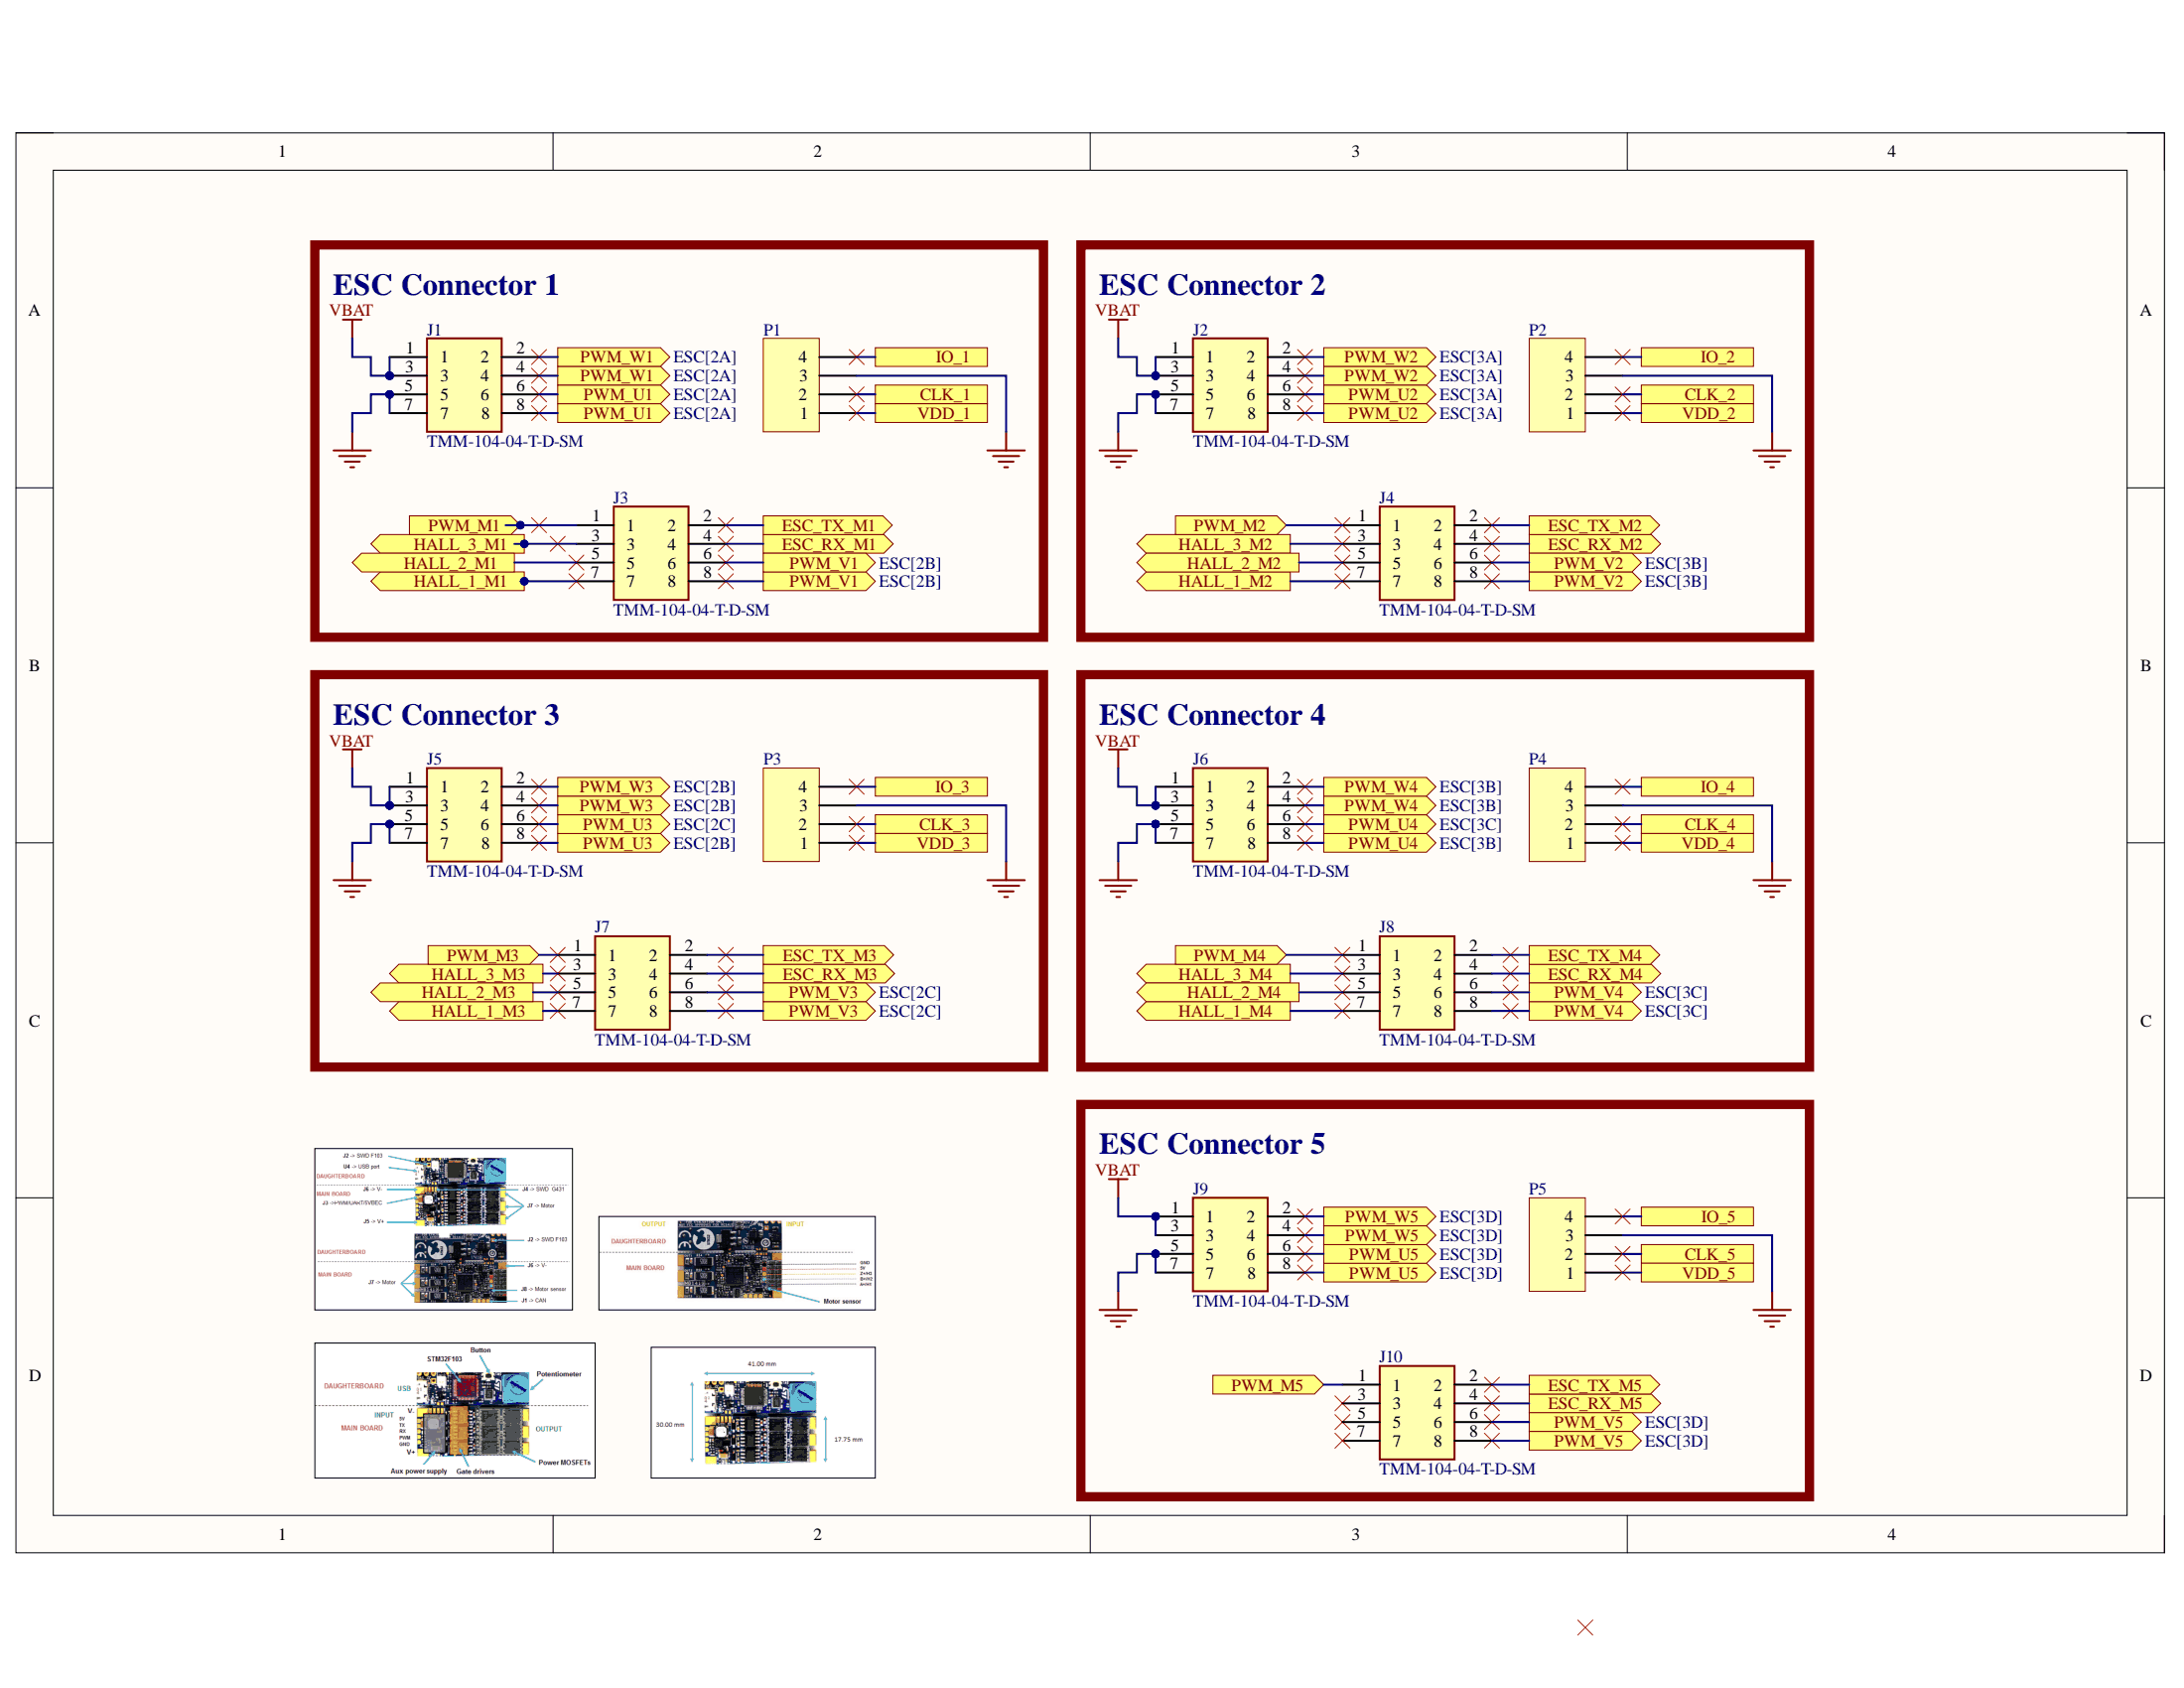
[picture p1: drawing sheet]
# Altium project SSL_ESC_2024.PrjPcb
1 sheet, 15 parts. Net scope: flat (ports and power ports of the same name join across sheets).
Board file: ESC.PcbDoc

## Sheet ESC.SchDoc
size A4; SheetNumber: 1; SheetTotal: 1

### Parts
J1  TMM-104-04-T-D-SM  [TMM-104-YY-XX-D-SM]
J2  TMM-104-04-T-D-SM  [TMM-104-YY-XX-D-SM]
J3  TMM-104-04-T-D-SM  [TMM-104-YY-XX-D-SM]
J4  TMM-104-04-T-D-SM  [TMM-104-YY-XX-D-SM]
J5  TMM-104-04-T-D-SM  [TMM-104-YY-XX-D-SM]
J6  TMM-104-04-T-D-SM  [TMM-104-YY-XX-D-SM]
J7  TMM-104-04-T-D-SM  [TMM-104-YY-XX-D-SM]
J8  TMM-104-04-T-D-SM  [TMM-104-YY-XX-D-SM]
J9  TMM-104-04-T-D-SM  [TMM-104-YY-XX-D-SM]
J10  TMM-104-04-T-D-SM  [TMM-104-YY-XX-D-SM]
P1  Header 3  [My_1X04]  (value not drawn)
P2  Header 3  [My_1X04]  (value not drawn)
P3  Header 3  [My_1X04]  (value not drawn)
P4  Header 3  [My_1X04]  (value not drawn)
P5  Header 3  [My_1X04]  (value not drawn)

### Blocks framed on the sheet
ESC Connector 1: J1 J3 P1
ESC Connector 2: J2 J4 P2
ESC Connector 3: J5 J7 P3
ESC Connector 4: J6 J8 P4
ESC Connector 5: J9 J10 P5

### Ports
CLK_1, CLK_2, CLK_3, CLK_4, CLK_5, ESC_RX_M1 (out), ESC_RX_M2 (out), ESC_RX_M3 (out), ESC_RX_M4 (out), ESC_RX_M5 (out), ESC_TX_M1 (out), ESC_TX_M2 (out), ESC_TX_M3 (out), ESC_TX_M4 (out), ESC_TX_M5 (out), HALL_1_M1 (out), HALL_1_M2 (out), HALL_1_M3 (out), HALL_1_M4 (out), HALL_2_M1 (out), HALL_2_M2 (out), HALL_2_M3 (out), HALL_2_M4 (out), HALL_3_M1 (out), HALL_3_M2 (out), HALL_3_M3 (out), HALL_3_M4 (out), IO_1, IO_2, IO_3, IO_4, IO_5, PWM_M1 (in), PWM_M2 (in), PWM_M3 (in), PWM_M4 (in), PWM_M5 (in), PWM_U1 (out, see ESC[2A]), PWM_U2 (out, see ESC[3A]), PWM_U3 (out, see ESC[2B]), PWM_U3 (out, see ESC[2C]), PWM_U4 (out, see ESC[3B]), PWM_U4 (out, see ESC[3C]), PWM_U5 (out, see ESC[3D]), PWM_V1 (out, see ESC[2B]), PWM_V2 (out, see ESC[3B]), PWM_V3 (out, see ESC[2C]), PWM_V4 (out, see ESC[3C]), PWM_V5 (out, see ESC[3D]), PWM_W1 (out, see ESC[2A]), PWM_W2 (out, see ESC[3A]), PWM_W3 (out, see ESC[2B]), PWM_W4 (out, see ESC[3B]), PWM_W5 (out, see ESC[3D]), VDD_1, VDD_2, VDD_3, VDD_4, VDD_5

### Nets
GND: J1.5 J1.7 J2.5 J2.7 J5.5 J5.7 J6.5 J6.7 J9.5 J9.7 P1.3 P2.3 P3.3 P4.3 P5.3
VBAT: J1.1 J1.3 J2.1 J2.3 J5.1 J5.3 J6.1 J6.3 J9.1 J9.3
NetJ1_2: J1.2 J1.4 ; port PWM_W1
NetJ1_6: J1.6 J1.8 ; port PWM_U1
NetJ2_2: J2.2 J2.4 ; port PWM_W2
NetJ2_6: J2.6 J2.8 ; port PWM_U2
NetJ3_1: J3.1 ; port PWM_M1
NetJ3_2: J3.2 ; port ESC_TX_M1
NetJ3_3: J3.3 ; port HALL_3_M1
NetJ3_4: J3.4 ; port ESC_RX_M1
NetJ3_5: J3.5 ; port HALL_2_M1
NetJ3_6: J3.6 J3.8 ; port PWM_V1
NetJ3_7: J3.7 ; port HALL_1_M1
NetJ4_1: J4.1 ; port PWM_M2
NetJ4_2: J4.2 ; port ESC_TX_M2
NetJ4_3: J4.3 ; port HALL_3_M2
NetJ4_4: J4.4 ; port ESC_RX_M2
NetJ4_5: J4.5 ; port HALL_2_M2
NetJ4_6: J4.6 J4.8 ; port PWM_V2
NetJ4_7: J4.7 ; port HALL_1_M2
NetJ5_2: J5.2 J5.4 ; port PWM_W3
NetJ5_6: J5.6 J5.8 ; port PWM_U3
NetJ6_2: J6.2 J6.4 ; port PWM_W4
NetJ6_6: J6.6 J6.8 ; port PWM_U4
NetJ7_1: J7.1 ; port PWM_M3
NetJ7_2: J7.2 ; port ESC_TX_M3
NetJ7_3: J7.3 ; port HALL_3_M3
NetJ7_4: J7.4 ; port ESC_RX_M3
NetJ7_5: J7.5 ; port HALL_2_M3
NetJ7_6: J7.6 J7.8 ; port PWM_V3
NetJ7_7: J7.7 ; port HALL_1_M3
NetJ8_1: J8.1 ; port PWM_M4
NetJ8_2: J8.2 ; port ESC_TX_M4
NetJ8_3: J8.3 ; port HALL_3_M4
NetJ8_4: J8.4 ; port ESC_RX_M4
NetJ8_5: J8.5 ; port HALL_2_M4
NetJ8_6: J8.6 J8.8 ; port PWM_V4
NetJ8_7: J8.7 ; port HALL_1_M4
NetJ9_2: J9.2 J9.4 ; port PWM_W5
NetJ9_6: J9.6 J9.8 ; port PWM_U5
NetJ10_1: J10.1 ; port PWM_M5
NetJ10_2: J10.2 ; port ESC_TX_M5
NetJ10_4: J10.4 ; port ESC_RX_M5
NetJ10_6: J10.6 J10.8 ; port PWM_V5
NetP1_1: P1.1 ; port VDD_1
NetP1_2: P1.2 ; port CLK_1
NetP1_4: P1.4 ; port IO_1
NetP2_1: P2.1 ; port VDD_2
NetP2_2: P2.2 ; port CLK_2
NetP2_4: P2.4 ; port IO_2
NetP3_1: P3.1 ; port VDD_3
NetP3_2: P3.2 ; port CLK_3
NetP3_4: P3.4 ; port IO_3
NetP4_1: P4.1 ; port VDD_4
NetP4_2: P4.2 ; port CLK_4
NetP4_4: P4.4 ; port IO_4
NetP5_1: P5.1 ; port VDD_5
NetP5_2: P5.2 ; port CLK_5
NetP5_4: P5.4 ; port IO_5

Not connected (* = marked no-connect by the designer): J10 3* 5* 7*
